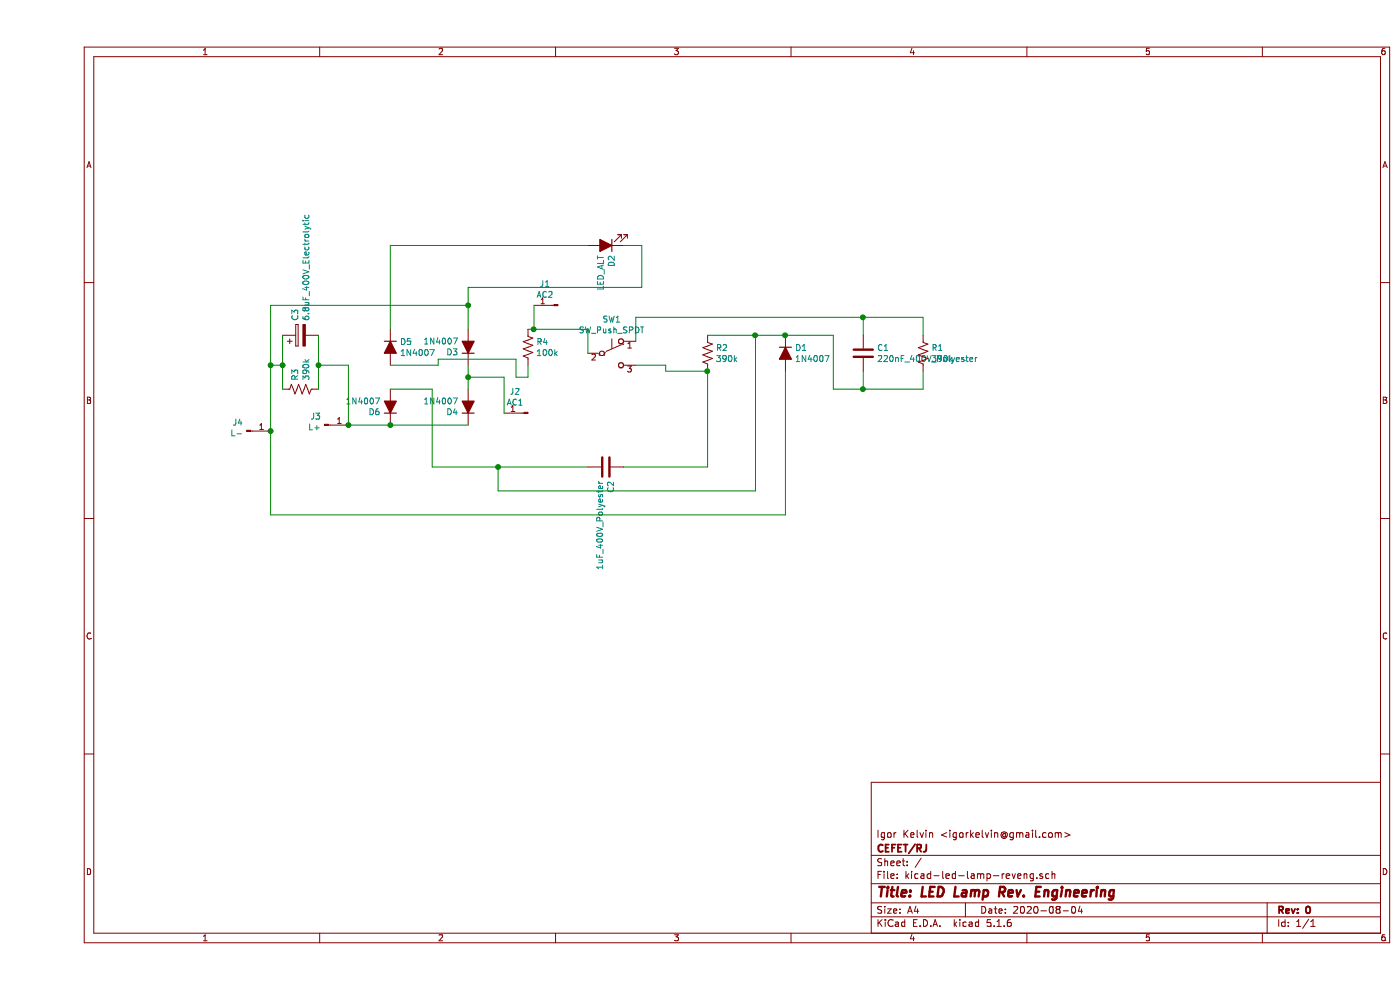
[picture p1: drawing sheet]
EESchema Schematic File Version 4
EELAYER 30 0
EELAYER END
$Descr A4 11693 8268
encoding utf-8
Sheet 1 1
Title "LED Lamp Rev. Engineering"
Date "2020-08-04"
Rev "0"
Comp "CEFET/RJ"
Comment1 "Igor Kelvin <igorkelvin@gmail.com>"
Comment2 ""
Comment3 ""
Comment4 ""
$EndDescr
$Comp
L Device:CP C3
U 1 1
P 2200 2800
F 0 "C3" H 2318 2846 50  0000 L CNN
F 1 "6.8uF_400V_Electrolytic" H 2318 2755 50  0000 L CNN
F 2 "Capacitor_THT:CP_Radial_D8.0mm_P5.00mm" H 2238 2650 50  0001 C CNN
F 3 "~" H 2200 2800 50  0001 C CNN
	1    2200 2800
	0    -1   -1   0   
$EndComp
$Comp
L Device:C C2
U 1 1
P 4750 3900
F 0 "C2" H 4865 3946 50  0000 L CNN
F 1 "1uF_400V_Polyester" H 4865 3855 50  0000 L CNN
F 2 "igorkelvin:C_Polyester_21.80mm_7.10mm" H 4788 3750 50  0001 C CNN
F 3 "~" H 4750 3900 50  0001 C CNN
	1    4750 3900
	0    1    1    0   
$EndComp
$Comp
L Device:C C1
U 1 1
P 6900 2950
F 0 "C1" H 7015 2996 50  0000 L CNN
F 1 "220nF_400V_Polyester" H 7015 2905 50  0000 L CNN
F 2 "igorkelvin:C_Polyester_11.20mm_4.9mm" H 6938 2800 50  0001 C CNN
F 3 "~" H 6900 2950 50  0001 C CNN
	1    6900 2950
	1    0    0    -1  
$EndComp
$Comp
L Device:D_ALT D4
U 1 1
P 3600 3400
F 0 "D4" V 3554 3480 50  0000 L CNN
F 1 "1N4007" V 3645 3480 50  0000 L CNN
F 2 "igorkelvin:DIODE_Axial_DIN0207_L6.3mm_D2.5mm_P7.62mm_Horizontal" H 3600 3400 50  0001 C CNN
F 3 "~" H 3600 3400 50  0001 C CNN
	1    3600 3400
	0    -1   -1   0   
$EndComp
$Comp
L Device:D_ALT D6
U 1 1
P 2950 3400
F 0 "D6" V 2904 3480 50  0000 L CNN
F 1 "1N4007" V 2995 3480 50  0000 L CNN
F 2 "igorkelvin:DIODE_Axial_DIN0207_L6.3mm_D2.5mm_P7.62mm_Horizontal" H 2950 3400 50  0001 C CNN
F 3 "~" H 2950 3400 50  0001 C CNN
	1    2950 3400
	0    -1   -1   0   
$EndComp
$Comp
L Device:D_ALT D3
U 1 1
P 3600 2900
F 0 "D3" V 3554 2980 50  0000 L CNN
F 1 "1N4007" V 3645 2980 50  0000 L CNN
F 2 "igorkelvin:DIODE_Axial_DIN0207_L6.3mm_D2.5mm_P7.62mm_Horizontal" H 3600 2900 50  0001 C CNN
F 3 "~" H 3600 2900 50  0001 C CNN
	1    3600 2900
	0    -1   -1   0   
$EndComp
$Comp
L Device:LED_ALT D2
U 1 1
P 4750 2050
F 0 "D2" V 4697 2130 50  0000 L CNN
F 1 "LED_ALT" V 4788 2130 50  0000 L CNN
F 2 "LED_THT:LED_D3.0mm" H 4750 2050 50  0001 C CNN
F 3 "~" H 4750 2050 50  0001 C CNN
	1    4750 2050
	-1   0    0    1   
$EndComp
$Comp
L Device:R_US R1
U 1 1
P 7400 2950
F 0 "R1" H 7468 2996 50  0000 L CNN
F 1 "390k" H 7468 2905 50  0000 L CNN
F 2 "Resistor_THT:R_Axial_DIN0207_L6.3mm_D2.5mm_P7.62mm_Horizontal" V 7440 2940 50  0001 C CNN
F 3 "~" H 7400 2950 50  0001 C CNN
	1    7400 2950
	1    0    0    -1  
$EndComp
$Comp
L Device:R_US R3
U 1 1
P 2200 3250
F 0 "R3" H 2268 3296 50  0000 L CNN
F 1 "390k" H 2268 3205 50  0000 L CNN
F 2 "Resistor_THT:R_Axial_DIN0207_L6.3mm_D2.5mm_P7.62mm_Horizontal" V 2240 3240 50  0001 C CNN
F 3 "~" H 2200 3250 50  0001 C CNN
	1    2200 3250
	0    -1   -1   0   
$EndComp
$Comp
L Switch:SW_Push_SPDT SW1
U 1 1
P 4800 2950
F 0 "SW1" H 4800 3235 50  0000 C CNN
F 1 "SW_Push_SPDT" H 4800 3144 50  0000 C CNN
F 2 "igorkelvin:Switch_4-Way" H 4800 2950 50  0001 C CNN
F 3 "~" H 4800 2950 50  0001 C CNN
	1    4800 2950
	1    0    0    -1  
$EndComp
$Comp
L Device:R_US R2
U 1 1
P 5600 2950
F 0 "R2" H 5668 2996 50  0000 L CNN
F 1 "390k" H 5668 2905 50  0000 L CNN
F 2 "Resistor_THT:R_Axial_DIN0207_L6.3mm_D2.5mm_P7.62mm_Horizontal" V 5640 2940 50  0001 C CNN
F 3 "~" H 5600 2950 50  0001 C CNN
	1    5600 2950
	1    0    0    -1  
$EndComp
$Comp
L Device:D_ALT D1
U 1 1
P 6250 2950
F 0 "D1" V 6204 3030 50  0000 L CNN
F 1 "1N4007" V 6295 3030 50  0000 L CNN
F 2 "igorkelvin:DIODE_Axial_DIN0207_L6.3mm_D2.5mm_P7.62mm_Horizontal" H 6250 2950 50  0001 C CNN
F 3 "~" H 6250 2950 50  0001 C CNN
	1    6250 2950
	0    1    1    0   
$EndComp
$Comp
L Device:D_ALT D5
U 1 1
P 2950 2900
F 0 "D5" V 2904 2980 50  0000 L CNN
F 1 "1N4007" V 2995 2980 50  0000 L CNN
F 2 "igorkelvin:DIODE_Axial_DIN0207_L6.3mm_D2.5mm_P7.62mm_Horizontal" H 2950 2900 50  0001 C CNN
F 3 "~" H 2950 2900 50  0001 C CNN
	1    2950 2900
	0    1    1    0   
$EndComp
Wire Wire Line
	2050 3250 2050 3050
Wire Wire Line
	2950 2750 2950 2050
Wire Wire Line
	2950 2050 4600 2050
Wire Wire Line
	4900 2050 5050 2050
Wire Wire Line
	5050 2050 5050 2400
Wire Wire Line
	5050 2400 3600 2400
Wire Wire Line
	3600 2400 3600 2550
Wire Wire Line
	4600 2750 4600 2950
Wire Wire Line
	5000 2850 5000 2650
Wire Wire Line
	5000 2650 6900 2650
Wire Wire Line
	6900 2650 6900 2800
Wire Wire Line
	6900 2650 7400 2650
Wire Wire Line
	7400 2650 7400 2800
Connection ~ 6900 2650
Wire Wire Line
	7400 3100 7400 3250
Wire Wire Line
	7400 3250 6900 3250
Wire Wire Line
	6900 3250 6900 3100
Wire Wire Line
	6900 3250 6650 3250
Wire Wire Line
	6650 3250 6650 2800
Wire Wire Line
	6650 2800 6250 2800
Connection ~ 6900 3250
Connection ~ 6250 2800
Wire Wire Line
	6250 2800 6000 2800
Wire Wire Line
	5600 3100 5250 3100
Wire Wire Line
	5250 3100 5250 3050
Wire Wire Line
	5250 3050 5000 3050
Wire Wire Line
	5600 3100 5600 3900
Wire Wire Line
	5600 3900 4900 3900
Connection ~ 5600 3100
Wire Wire Line
	4600 3900 3850 3900
Wire Wire Line
	3300 3900 3300 3250
Wire Wire Line
	3300 3250 2950 3250
Wire Wire Line
	3600 3550 2950 3550
Wire Wire Line
	2950 3550 2600 3550
Wire Wire Line
	2600 3550 2600 3050
Connection ~ 2950 3550
Wire Wire Line
	2350 3050 2350 3250
Connection ~ 2350 3050
Wire Wire Line
	2600 3050 2350 3050
Wire Wire Line
	2350 2800 2350 3050
$Comp
L Connector:Conn_01x01_Male J2
U 1 1
P 4100 3450
F 0 "J2" H 4208 3631 50  0000 C CNN
F 1 "AC1" H 4208 3540 50  0000 C CNN
F 2 "Connector_PinHeader_2.54mm:PinHeader_1x01_P2.54mm_Vertical" H 4100 3450 50  0001 C CNN
F 3 "~" H 4100 3450 50  0001 C CNN
	1    4100 3450
	-1   0    0    -1  
$EndComp
$Comp
L Connector:Conn_01x01_Male J1
U 1 1
P 4350 2550
F 0 "J1" H 4458 2731 50  0000 C CNN
F 1 "AC2" H 4458 2640 50  0000 C CNN
F 2 "Connector_PinHeader_2.54mm:PinHeader_1x01_P2.54mm_Vertical" H 4350 2550 50  0001 C CNN
F 3 "~" H 4350 2550 50  0001 C CNN
	1    4350 2550
	-1   0    0    -1  
$EndComp
$Comp
L Connector:Conn_01x01_Male J3
U 1 1
P 2400 3550
F 0 "J3" H 2372 3482 50  0000 R CNN
F 1 "L+" H 2372 3573 50  0000 R CNN
F 2 "Connector_PinHeader_2.54mm:PinHeader_1x01_P2.54mm_Vertical" H 2400 3550 50  0001 C CNN
F 3 "~" H 2400 3550 50  0001 C CNN
	1    2400 3550
	1    0    0    1   
$EndComp
$Comp
L Connector:Conn_01x01_Male J4
U 1 1
P 1750 3600
F 0 "J4" H 1722 3532 50  0000 R CNN
F 1 "L-" H 1722 3623 50  0000 R CNN
F 2 "Connector_PinHeader_2.54mm:PinHeader_1x01_P2.54mm_Vertical" H 1750 3600 50  0001 C CNN
F 3 "~" H 1750 3600 50  0001 C CNN
	1    1750 3600
	1    0    0    1   
$EndComp
Wire Wire Line
	3600 3250 3600 3150
Wire Wire Line
	3600 3150 3900 3150
Wire Wire Line
	3900 3150 3900 3450
Connection ~ 3600 3150
Wire Wire Line
	3600 3150 3600 3050
Wire Wire Line
	2950 3050 3350 3050
Wire Wire Line
	3350 3050 3350 3000
Wire Wire Line
	3350 3000 4000 3000
Wire Wire Line
	4000 3000 4000 3150
Wire Wire Line
	4000 3150 4100 3150
Wire Wire Line
	4100 3050 4100 3150
$Comp
L Device:R_US R4
U 1 1
P 4100 2900
F 0 "R4" H 4168 2946 50  0000 L CNN
F 1 "100k" H 4168 2855 50  0000 L CNN
F 2 "Resistor_THT:R_Axial_DIN0207_L6.3mm_D2.5mm_P7.62mm_Horizontal" V 4140 2890 50  0001 C CNN
F 3 "~" H 4100 2900 50  0001 C CNN
	1    4100 2900
	1    0    0    -1  
$EndComp
Connection ~ 3600 2550
Wire Wire Line
	3600 2550 3600 2750
Wire Wire Line
	2050 3050 1950 3050
Wire Wire Line
	1950 3050 1950 2550
Wire Wire Line
	3600 2550 1950 2550
Connection ~ 2050 3050
Wire Wire Line
	2050 3050 2050 2800
Wire Wire Line
	1950 3050 1950 3600
Wire Wire Line
	1950 4300 6250 4300
Wire Wire Line
	6250 4300 6250 3100
Connection ~ 1950 3050
Wire Wire Line
	4100 2750 4150 2750
Wire Wire Line
	4150 2750 4150 2550
Connection ~ 4150 2750
Wire Wire Line
	4150 2750 4600 2750
Connection ~ 1950 3600
Wire Wire Line
	1950 3600 1950 4300
Connection ~ 2600 3550
Wire Wire Line
	3850 3900 3850 4100
Wire Wire Line
	3850 4100 6000 4100
Wire Wire Line
	6000 4100 6000 2800
Connection ~ 3850 3900
Wire Wire Line
	3850 3900 3300 3900
Connection ~ 6000 2800
Wire Wire Line
	6000 2800 5600 2800
$EndSCHEMATC
